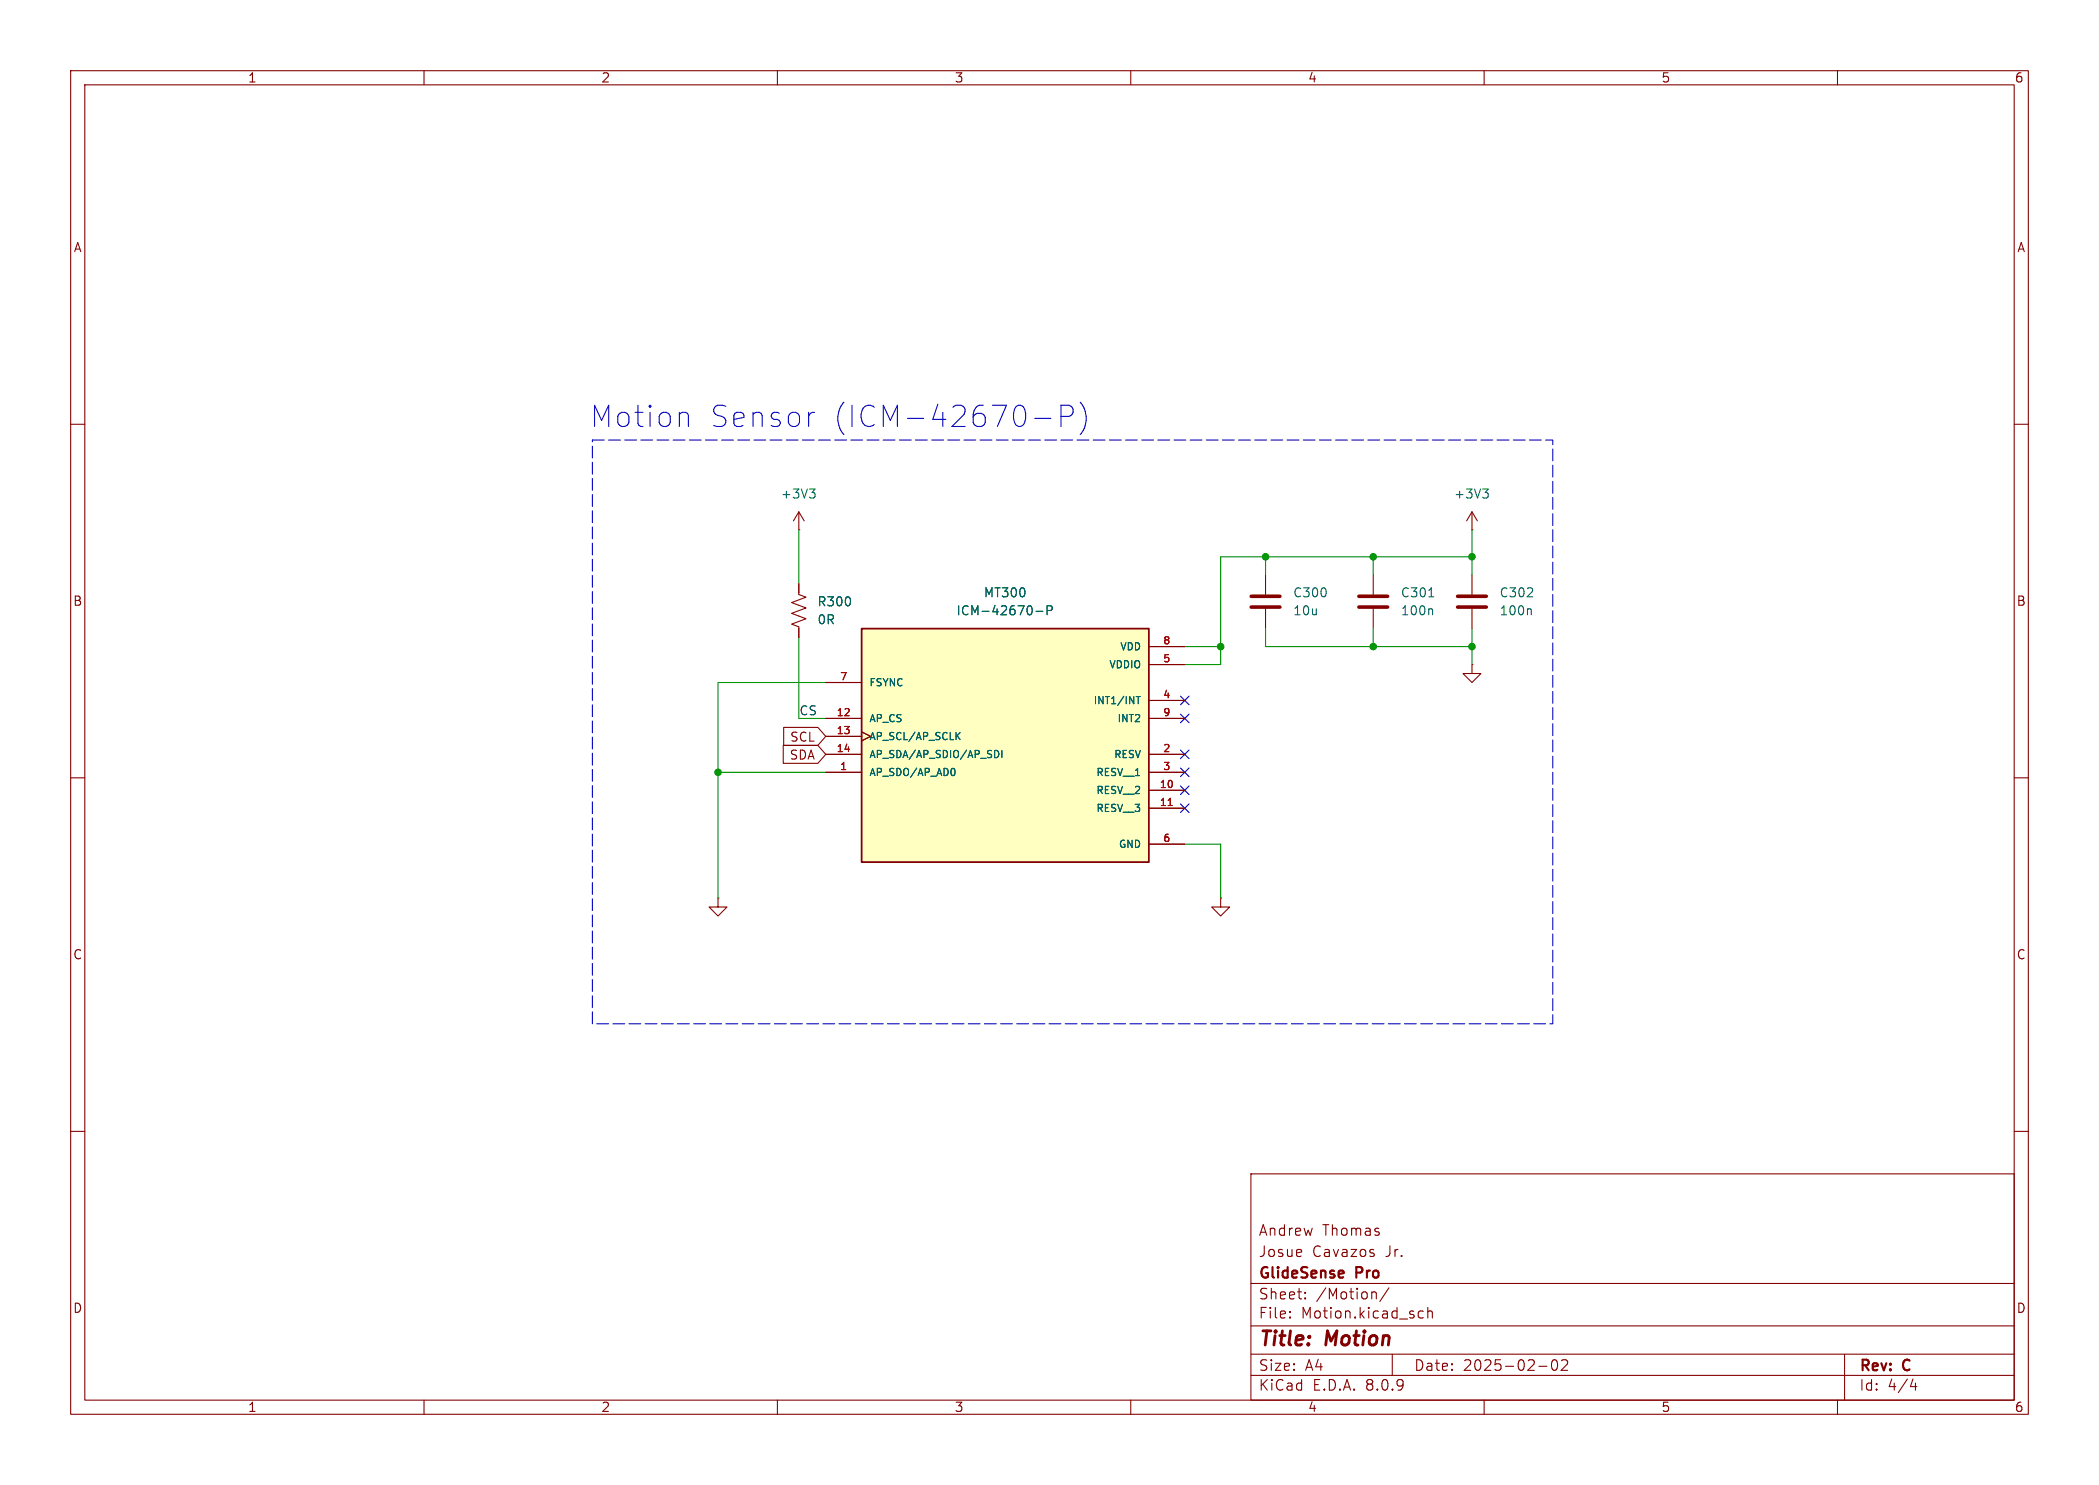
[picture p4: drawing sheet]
(kicad_sch
 (version 20231120)
 (generator "eeschema")
 (generator_version "8.0")
 (paper "A4")
 (title_block
  (title "Motion")
  (date "2025-02-02")
  (rev "C")
  (company "GlideSense Pro")
  (comment 1 "Josue Cavazos Jr.")
  (comment 2 "Andrew Thomas"))
 (lib_symbols
  (symbol "Device:C"
   (pin_numbers hide)
   (pin_names
    (offset 0.254)) (exclude_from_sim no) (in_bom yes) (on_board yes)
   (property "Reference" "C" (at 0.635 2.54 0) (effects (font (size 1.27 1.27)) (justify left)))
   (property "Value" "C" (at 0.635 -2.54 0) (effects (font (size 1.27 1.27)) (justify left)))
   (property "Footprint" "" (at 0.9652 -3.81 0) (effects (font (size 1.27 1.27)) (hide yes)))
   (property "Datasheet" "~" (at 0 0 0) (effects (font (size 1.27 1.27)) (hide yes)))
   (property "Description" "Unpolarized capacitor" (at 0 0 0) (effects (font (size 1.27 1.27)) (hide yes)))
   (symbol "C_0_1"
    (polyline (pts (xy -2.032 -0.762) (xy 2.032 -0.762)) (stroke (width 0.508) (type default)) (fill (type none)))
    (polyline (pts (xy -2.032 0.762) (xy 2.032 0.762)) (stroke (width 0.508) (type default)) (fill (type none))))
   (symbol "C_1_1"
    (pin passive line (at 0 3.81 270) (length 2.794) (name "~" (effects (font (size 1.27 1.27)))) (number "1" (effects (font (size 1.27 1.27)))))
    (pin passive line (at 0 -3.81 90) (length 2.794) (name "~" (effects (font (size 1.27 1.27)))) (number "2" (effects (font (size 1.27 1.27)))))))
  (symbol "Device:R_US"
   (pin_numbers hide)
   (pin_names
    (offset 0)) (exclude_from_sim no) (in_bom yes) (on_board yes)
   (property "Reference" "R" (at 2.54 0 90) (effects (font (size 1.27 1.27))))
   (property "Value" "R_US" (at -2.54 0 90) (effects (font (size 1.27 1.27))))
   (property "Footprint" "" (at 1.016 -0.254 90) (effects (font (size 1.27 1.27)) (hide yes)))
   (property "Datasheet" "~" (at 0 0 0) (effects (font (size 1.27 1.27)) (hide yes)))
   (property "Description" "Resistor, US symbol" (at 0 0 0) (effects (font (size 1.27 1.27)) (hide yes)))
   (symbol "R_US_0_1"
    (polyline (pts (xy 0 -2.286) (xy 0 -2.54)) (stroke (width 0) (type default)) (fill (type none)))
    (polyline (pts (xy 0 2.286) (xy 0 2.54)) (stroke (width 0) (type default)) (fill (type none)))
    (polyline (pts (xy 0 -0.762) (xy 1.016 -1.143) (xy 0 -1.524) (xy -1.016 -1.905) (xy 0 -2.286)) (stroke (width 0) (type default)) (fill (type none)))
    (polyline (pts (xy 0 0.762) (xy 1.016 0.381) (xy 0 0) (xy -1.016 -0.381) (xy 0 -0.762)) (stroke (width 0) (type default)) (fill (type none)))
    (polyline (pts (xy 0 2.286) (xy 1.016 1.905) (xy 0 1.524) (xy -1.016 1.143) (xy 0 0.762)) (stroke (width 0) (type default)) (fill (type none))))
   (symbol "R_US_1_1"
    (pin passive line (at 0 3.81 270) (length 1.27) (name "~" (effects (font (size 1.27 1.27)))) (number "1" (effects (font (size 1.27 1.27)))))
    (pin passive line (at 0 -3.81 90) (length 1.27) (name "~" (effects (font (size 1.27 1.27)))) (number "2" (effects (font (size 1.27 1.27)))))))
  (symbol "ICM-42670-P:ICM-42670-P"
   (pin_names
    (offset 1.016)) (exclude_from_sim no) (in_bom yes) (on_board yes)
   (property "Reference" "MT" (at -20.32 13.97 0) (effects (font (size 1.27 1.27)) (justify left bottom)))
   (property "Value" "ICM-42670-P" (at -20.32 -22.86 0) (effects (font (size 1.27 1.27)) (justify left bottom)))
   (property "Footprint" "ICM-42670-P:XDCR_ICM-42670-P" (at 0 0 0) (effects (font (size 1.27 1.27)) (justify bottom) (hide yes)))
   (property "Datasheet" "" (at 0 0 0) (effects (font (size 1.27 1.27)) (hide yes)))
   (property "Description" "" (at 0 0 0) (effects (font (size 1.27 1.27)) (hide yes)))
   (property "PARTREV" "1.1" (at 0 0 0) (effects (font (size 1.27 1.27)) (justify bottom) (hide yes)))
   (property "STANDARD" "Manufacturer Recommendations" (at 0 0 0) (effects (font (size 1.27 1.27)) (justify bottom) (hide yes)))
   (property "MAXIMUM_PACKAGE_HEIGHT" "0.81 mm" (at 0 0 0) (effects (font (size 1.27 1.27)) (justify bottom) (hide yes)))
   (property "MANUFACTURER" "TDK InvenSense" (at 0 0 0) (effects (font (size 1.27 1.27)) (justify bottom) (hide yes)))
   (symbol "ICM-42670-P_0_0"
    (rectangle (start -20.32 -20.32) (end 20.32 12.7) (stroke (width 0.254) (type default)) (fill (type background)))
    (pin bidirectional line (at -25.4 -7.62 0) (length 5.08) (name "AP_SDO/AP_AD0" (effects (font (size 1.016 1.016)))) (number "1" (effects (font (size 1.016 1.016)))))
    (pin passive line (at 25.4 -10.16 180) (length 5.08) (name "RESV__2" (effects (font (size 1.016 1.016)))) (number "10" (effects (font (size 1.016 1.016)))))
    (pin passive line (at 25.4 -12.7 180) (length 5.08) (name "RESV__3" (effects (font (size 1.016 1.016)))) (number "11" (effects (font (size 1.016 1.016)))))
    (pin input line (at -25.4 0 0) (length 5.08) (name "AP_CS" (effects (font (size 1.016 1.016)))) (number "12" (effects (font (size 1.016 1.016)))))
    (pin input clock (at -25.4 -2.54 0) (length 5.08) (name "AP_SCL/AP_SCLK" (effects (font (size 1.016 1.016)))) (number "13" (effects (font (size 1.016 1.016)))))
    (pin bidirectional line (at -25.4 -5.08 0) (length 5.08) (name "AP_SDA/AP_SDIO/AP_SDI" (effects (font (size 1.016 1.016)))) (number "14" (effects (font (size 1.016 1.016)))))
    (pin passive line (at 25.4 -5.08 180) (length 5.08) (name "RESV" (effects (font (size 1.016 1.016)))) (number "2" (effects (font (size 1.016 1.016)))))
    (pin passive line (at 25.4 -7.62 180) (length 5.08) (name "RESV__1" (effects (font (size 1.016 1.016)))) (number "3" (effects (font (size 1.016 1.016)))))
    (pin output line (at 25.4 2.54 180) (length 5.08) (name "INT1/INT" (effects (font (size 1.016 1.016)))) (number "4" (effects (font (size 1.016 1.016)))))
    (pin power_in line (at 25.4 7.62 180) (length 5.08) (name "VDDIO" (effects (font (size 1.016 1.016)))) (number "5" (effects (font (size 1.016 1.016)))))
    (pin power_in line (at 25.4 -17.78 180) (length 5.08) (name "GND" (effects (font (size 1.016 1.016)))) (number "6" (effects (font (size 1.016 1.016)))))
    (pin input line (at -25.4 5.08 0) (length 5.08) (name "FSYNC" (effects (font (size 1.016 1.016)))) (number "7" (effects (font (size 1.016 1.016)))))
    (pin power_in line (at 25.4 10.16 180) (length 5.08) (name "VDD" (effects (font (size 1.016 1.016)))) (number "8" (effects (font (size 1.016 1.016)))))
    (pin output line (at 25.4 0 180) (length 5.08) (name "INT2" (effects (font (size 1.016 1.016)))) (number "9" (effects (font (size 1.016 1.016)))))))
  (symbol "power:+3V3"
   (power)
   (pin_numbers hide)
   (pin_names
    (offset 0) hide) (exclude_from_sim no) (in_bom yes) (on_board yes)
   (property "Reference" "#PWR" (at 0 -3.81 0) (effects (font (size 1.27 1.27)) (hide yes)))
   (property "Value" "+3V3" (at 0 3.556 0) (effects (font (size 1.27 1.27))))
   (property "Footprint" "" (at 0 0 0) (effects (font (size 1.27 1.27)) (hide yes)))
   (property "Datasheet" "" (at 0 0 0) (effects (font (size 1.27 1.27)) (hide yes)))
   (property "Description" "Power symbol creates a global label with name \"+3V3\"" (at 0 0 0) (effects (font (size 1.27 1.27)) (hide yes)))
   (symbol "+3V3_0_1"
    (polyline (pts (xy -0.762 1.27) (xy 0 2.54)) (stroke (width 0) (type default)) (fill (type none)))
    (polyline (pts (xy 0 0) (xy 0 2.54)) (stroke (width 0) (type default)) (fill (type none)))
    (polyline (pts (xy 0 2.54) (xy 0.762 1.27)) (stroke (width 0) (type default)) (fill (type none))))
   (symbol "+3V3_1_1"
    (pin power_in line (at 0 0 90) (length 0) (name "~" (effects (font (size 1.27 1.27)))) (number "1" (effects (font (size 1.27 1.27)))))))
  (symbol "power:GND"
   (power)
   (pin_numbers hide)
   (pin_names
    (offset 0) hide) (exclude_from_sim no) (in_bom yes) (on_board yes)
   (property "Reference" "#PWR" (at 0 -6.35 0) (effects (font (size 1.27 1.27)) (hide yes)))
   (property "Value" "GND" (at 0 -3.81 0) (effects (font (size 1.27 1.27))))
   (property "Footprint" "" (at 0 0 0) (effects (font (size 1.27 1.27)) (hide yes)))
   (property "Datasheet" "" (at 0 0 0) (effects (font (size 1.27 1.27)) (hide yes)))
   (property "Description" "Power symbol creates a global label with name \"GND\" , ground" (at 0 0 0) (effects (font (size 1.27 1.27)) (hide yes)))
   (symbol "GND_0_1"
    (polyline (pts (xy 0 0) (xy 0 -1.27) (xy 1.27 -1.27) (xy 0 -2.54) (xy -1.27 -1.27) (xy 0 -1.27)) (stroke (width 0) (type default)) (fill (type none))))
   (symbol "GND_1_1"
    (pin power_in line (at 0 0 270) (length 0) (name "~" (effects (font (size 1.27 1.27)))) (number "1" (effects (font (size 1.27 1.27))))))))
 (junction
  (at 194.31 78.74)
  (diameter 0)
  (color 0 0 0 0))
 (junction
  (at 172.72 91.44)
  (diameter 0)
  (color 0 0 0 0))
 (junction
  (at 194.31 91.44)
  (diameter 0)
  (color 0 0 0 0))
 (junction
  (at 179.07 78.74)
  (diameter 0)
  (color 0 0 0 0))
 (junction
  (at 208.28 91.44)
  (diameter 0)
  (color 0 0 0 0))
 (junction
  (at 101.6 109.22)
  (diameter 0)
  (color 0 0 0 0))
 (junction
  (at 208.28 78.74)
  (diameter 0)
  (color 0 0 0 0))
 (no_connect
  (at 167.64 114.3))
 (no_connect
  (at 167.64 111.76))
 (no_connect
  (at 167.64 101.6))
 (no_connect
  (at 167.64 99.06))
 (no_connect
  (at 167.64 106.68))
 (no_connect
  (at 167.64 109.22))
 (wire
  (pts (xy 172.72 91.44) (xy 172.72 78.74))
  (stroke (width 0) (type default)))
 (wire
  (pts (xy 116.84 96.52) (xy 101.6 96.52))
  (stroke (width 0) (type default)))
 (wire
  (pts (xy 167.64 93.98) (xy 172.72 93.98))
  (stroke (width 0) (type default)))
 (wire
  (pts (xy 194.31 81.28) (xy 194.31 78.74))
  (stroke (width 0) (type default)))
 (wire
  (pts (xy 208.28 91.44) (xy 194.31 91.44))
  (stroke (width 0) (type default)))
 (wire
  (pts (xy 208.28 74.93) (xy 208.28 78.74))
  (stroke (width 0) (type default)))
 (wire
  (pts (xy 208.28 78.74) (xy 208.28 81.28))
  (stroke (width 0) (type default)))
 (wire
  (pts (xy 101.6 109.22) (xy 101.6 127))
  (stroke (width 0) (type default)))
 (wire
  (pts (xy 194.31 91.44) (xy 179.07 91.44))
  (stroke (width 0) (type default)))
 (wire
  (pts (xy 194.31 78.74) (xy 208.28 78.74))
  (stroke (width 0) (type default)))
 (wire
  (pts (xy 167.64 91.44) (xy 172.72 91.44))
  (stroke (width 0) (type default)))
 (wire
  (pts (xy 194.31 88.9) (xy 194.31 91.44))
  (stroke (width 0) (type default)))
 (wire
  (pts (xy 101.6 109.22) (xy 116.84 109.22))
  (stroke (width 0) (type default)))
 (wire
  (pts (xy 172.72 93.98) (xy 172.72 91.44))
  (stroke (width 0) (type default)))
 (wire
  (pts (xy 172.72 127) (xy 172.72 119.38))
  (stroke (width 0) (type default)))
 (wire
  (pts (xy 101.6 96.52) (xy 101.6 109.22))
  (stroke (width 0) (type default)))
 (wire
  (pts (xy 179.07 88.9) (xy 179.07 91.44))
  (stroke (width 0) (type default)))
 (wire
  (pts (xy 179.07 78.74) (xy 194.31 78.74))
  (stroke (width 0) (type default)))
 (wire
  (pts (xy 113.03 90.17) (xy 113.03 101.6))
  (stroke (width 0) (type default)))
 (wire
  (pts (xy 113.03 101.6) (xy 116.84 101.6))
  (stroke (width 0) (type default)))
 (wire
  (pts (xy 113.03 74.93) (xy 113.03 82.55))
  (stroke (width 0) (type default)))
 (wire
  (pts (xy 208.28 91.44) (xy 208.28 93.98))
  (stroke (width 0) (type default)))
 (wire
  (pts (xy 172.72 119.38) (xy 167.64 119.38))
  (stroke (width 0) (type default)))
 (wire
  (pts (xy 172.72 78.74) (xy 179.07 78.74))
  (stroke (width 0) (type default)))
 (wire
  (pts (xy 179.07 81.28) (xy 179.07 78.74))
  (stroke (width 0) (type default)))
 (wire
  (pts (xy 208.28 88.9) (xy 208.28 91.44))
  (stroke (width 0) (type default)))
 (rectangle
  (start 83.82 62.23)
  (end 219.71 144.78)
  (stroke (width 0) (type dash))
  (fill (type none)))
 (text "Motion Sensor (ICM-42670-P)"
  (exclude_from_sim no)
  (at 83.312 59.182 0)
  (effects (font (size 3 3)) (justify left)))
 (label "CS"
  (at 113.03 101.6 0)
  (effects (font (size 1.27 1.27)) (justify left bottom)))
 (global_label "SCL"
  (shape input)
  (at 116.84 104.14 180)
  (fields_autoplaced yes)
  (effects (font (size 1.27 1.27)) (justify right))
  (property "Intersheetrefs" "${INTERSHEET_REFS}" (at 110.3472 104.14 0) (effects (font (size 1.27 1.27)) (justify right) (hide yes))))
 (global_label "SDA"
  (shape input)
  (at 116.84 106.68 180)
  (fields_autoplaced yes)
  (effects (font (size 1.27 1.27)) (justify right))
  (property "Intersheetrefs" "${INTERSHEET_REFS}" (at 110.2867 106.68 0) (effects (font (size 1.27 1.27)) (justify right) (hide yes))))
 (symbol
  (lib_id "Device:C")
  (at 194.31 85.09 0)
  (unit 1)
  (exclude_from_sim no)
  (in_bom yes)
  (on_board yes)
  (dnp no)
  (fields_autoplaced yes)
  (property "Reference" "C301" (at 198.12 83.8199 0) (effects (font (size 1.27 1.27)) (justify left)))
  (property "Value" "100n" (at 198.12 86.3599 0) (effects (font (size 1.27 1.27)) (justify left)))
  (property "Footprint" "Capacitor_SMD:C_0603_1608Metric_Pad1.08x0.95mm_HandSolder" (at 195.2752 88.9 0) (effects (font (size 1.27 1.27)) (hide yes)))
  (property "Datasheet" "~" (at 194.31 85.09 0) (effects (font (size 1.27 1.27)) (hide yes)))
  (property "Description" "Unpolarized capacitor" (at 194.31 85.09 0) (effects (font (size 1.27 1.27)) (hide yes)))
  (pin "2")
  (pin "1"))
 (symbol
  (lib_id "ICM-42670-P:ICM-42670-P")
  (at 142.24 101.6 0)
  (unit 1)
  (exclude_from_sim no)
  (in_bom yes)
  (on_board yes)
  (dnp no)
  (fields_autoplaced yes)
  (property "Reference" "MT300" (at 142.24 83.82 0) (effects (font (size 1.27 1.27))))
  (property "Value" "ICM-42670-P" (at 142.24 86.36 0) (effects (font (size 1.27 1.27))))
  (property "Footprint" "ICM_42670_P:XDCR_ICM-42670-P" (at 142.24 101.6 0) (effects (font (size 1.27 1.27)) (justify bottom) (hide yes)))
  (property "Datasheet" "" (at 142.24 101.6 0) (effects (font (size 1.27 1.27)) (hide yes)))
  (property "Description" "" (at 142.24 101.6 0) (effects (font (size 1.27 1.27)) (hide yes)))
  (property "PARTREV" "1.1" (at 142.24 101.6 0) (effects (font (size 1.27 1.27)) (justify bottom) (hide yes)))
  (property "STANDARD" "Manufacturer Recommendations" (at 142.24 101.6 0) (effects (font (size 1.27 1.27)) (justify bottom) (hide yes)))
  (property "MAXIMUM_PACKAGE_HEIGHT" "0.81 mm" (at 142.24 101.6 0) (effects (font (size 1.27 1.27)) (justify bottom) (hide yes)))
  (property "MANUFACTURER" "TDK InvenSense" (at 142.24 101.6 0) (effects (font (size 1.27 1.27)) (justify bottom) (hide yes)))
  (pin "1")
  (pin "10")
  (pin "11")
  (pin "12")
  (pin "13")
  (pin "14")
  (pin "2")
  (pin "3")
  (pin "4")
  (pin "5")
  (pin "6")
  (pin "7")
  (pin "8")
  (pin "9"))
 (symbol
  (lib_id "power:+3V3")
  (at 113.03 74.93 0)
  (unit 1)
  (exclude_from_sim no)
  (in_bom yes)
  (on_board yes)
  (dnp no)
  (fields_autoplaced yes)
  (property "Reference" "#PWR0300" (at 113.03 78.74 0) (effects (font (size 1.27 1.27)) (hide yes)))
  (property "Value" "+3V3" (at 113.03 69.85 0) (effects (font (size 1.27 1.27))))
  (property "Footprint" "" (at 113.03 74.93 0) (effects (font (size 1.27 1.27)) (hide yes)))
  (property "Datasheet" "" (at 113.03 74.93 0) (effects (font (size 1.27 1.27)) (hide yes)))
  (property "Description" "Power symbol creates a global label with name \"+3V3\"" (at 113.03 74.93 0) (effects (font (size 1.27 1.27)) (hide yes)))
  (pin "1"))
 (symbol
  (lib_id "power:GND")
  (at 172.72 127 0)
  (unit 1)
  (exclude_from_sim no)
  (in_bom yes)
  (on_board yes)
  (dnp no)
  (fields_autoplaced yes)
  (property "Reference" "#PWR0304" (at 172.72 133.35 0) (effects (font (size 1.27 1.27)) (hide yes)))
  (property "Value" "GND" (at 172.72 132.08 0) (effects (font (size 1.27 1.27)) (hide yes)))
  (property "Footprint" "" (at 172.72 127 0) (effects (font (size 1.27 1.27)) (hide yes)))
  (property "Datasheet" "" (at 172.72 127 0) (effects (font (size 1.27 1.27)) (hide yes)))
  (property "Description" "Power symbol creates a global label with name \"GND\" , ground" (at 172.72 127 0) (effects (font (size 1.27 1.27)) (hide yes)))
  (pin "1"))
 (symbol
  (lib_id "Device:C")
  (at 208.28 85.09 0)
  (unit 1)
  (exclude_from_sim no)
  (in_bom yes)
  (on_board yes)
  (dnp no)
  (fields_autoplaced yes)
  (property "Reference" "C302" (at 212.09 83.8199 0) (effects (font (size 1.27 1.27)) (justify left)))
  (property "Value" "100n" (at 212.09 86.3599 0) (effects (font (size 1.27 1.27)) (justify left)))
  (property "Footprint" "Capacitor_SMD:C_0603_1608Metric_Pad1.08x0.95mm_HandSolder" (at 209.2452 88.9 0) (effects (font (size 1.27 1.27)) (hide yes)))
  (property "Datasheet" "~" (at 208.28 85.09 0) (effects (font (size 1.27 1.27)) (hide yes)))
  (property "Description" "Unpolarized capacitor" (at 208.28 85.09 0) (effects (font (size 1.27 1.27)) (hide yes)))
  (pin "2")
  (pin "1"))
 (symbol
  (lib_id "Device:R_US")
  (at 113.03 86.36 0)
  (unit 1)
  (exclude_from_sim no)
  (in_bom yes)
  (on_board yes)
  (dnp no)
  (fields_autoplaced yes)
  (property "Reference" "R300" (at 115.57 85.0899 0) (effects (font (size 1.27 1.27)) (justify left)))
  (property "Value" "0R" (at 115.57 87.6299 0) (effects (font (size 1.27 1.27)) (justify left)))
  (property "Footprint" "Resistor_SMD:R_0603_1608Metric_Pad0.98x0.95mm_HandSolder" (at 114.046 86.614 90) (effects (font (size 1.27 1.27)) (hide yes)))
  (property "Datasheet" "~" (at 113.03 86.36 0) (effects (font (size 1.27 1.27)) (hide yes)))
  (property "Description" "Resistor, US symbol" (at 113.03 86.36 0) (effects (font (size 1.27 1.27)) (hide yes)))
  (pin "2")
  (pin "1"))
 (symbol
  (lib_id "Device:C")
  (at 179.07 85.09 0)
  (unit 1)
  (exclude_from_sim no)
  (in_bom yes)
  (on_board yes)
  (dnp no)
  (fields_autoplaced yes)
  (property "Reference" "C300" (at 182.88 83.8199 0) (effects (font (size 1.27 1.27)) (justify left)))
  (property "Value" "10u" (at 182.88 86.3599 0) (effects (font (size 1.27 1.27)) (justify left)))
  (property "Footprint" "Capacitor_SMD:C_0603_1608Metric_Pad1.08x0.95mm_HandSolder" (at 180.0352 88.9 0) (effects (font (size 1.27 1.27)) (hide yes)))
  (property "Datasheet" "~" (at 179.07 85.09 0) (effects (font (size 1.27 1.27)) (hide yes)))
  (property "Description" "Unpolarized capacitor" (at 179.07 85.09 0) (effects (font (size 1.27 1.27)) (hide yes)))
  (pin "2")
  (pin "1"))
 (symbol
  (lib_id "power:GND")
  (at 101.6 127 0)
  (unit 1)
  (exclude_from_sim no)
  (in_bom yes)
  (on_board yes)
  (dnp no)
  (fields_autoplaced yes)
  (property "Reference" "#PWR0303" (at 101.6 133.35 0) (effects (font (size 1.27 1.27)) (hide yes)))
  (property "Value" "GND" (at 101.6 132.08 0) (effects (font (size 1.27 1.27)) (hide yes)))
  (property "Footprint" "" (at 101.6 127 0) (effects (font (size 1.27 1.27)) (hide yes)))
  (property "Datasheet" "" (at 101.6 127 0) (effects (font (size 1.27 1.27)) (hide yes)))
  (property "Description" "Power symbol creates a global label with name \"GND\" , ground" (at 101.6 127 0) (effects (font (size 1.27 1.27)) (hide yes)))
  (pin "1"))
 (symbol
  (lib_id "power:+3V3")
  (at 208.28 74.93 0)
  (unit 1)
  (exclude_from_sim no)
  (in_bom yes)
  (on_board yes)
  (dnp no)
  (fields_autoplaced yes)
  (property "Reference" "#PWR0301" (at 208.28 78.74 0) (effects (font (size 1.27 1.27)) (hide yes)))
  (property "Value" "+3V3" (at 208.28 69.85 0) (effects (font (size 1.27 1.27))))
  (property "Footprint" "" (at 208.28 74.93 0) (effects (font (size 1.27 1.27)) (hide yes)))
  (property "Datasheet" "" (at 208.28 74.93 0) (effects (font (size 1.27 1.27)) (hide yes)))
  (property "Description" "Power symbol creates a global label with name \"+3V3\"" (at 208.28 74.93 0) (effects (font (size 1.27 1.27)) (hide yes)))
  (pin "1"))
 (symbol
  (lib_id "power:GND")
  (at 208.28 93.98 0)
  (unit 1)
  (exclude_from_sim no)
  (in_bom yes)
  (on_board yes)
  (dnp no)
  (fields_autoplaced yes)
  (property "Reference" "#PWR0302" (at 208.28 100.33 0) (effects (font (size 1.27 1.27)) (hide yes)))
  (property "Value" "GND" (at 208.28 99.06 0) (effects (font (size 1.27 1.27)) (hide yes)))
  (property "Footprint" "" (at 208.28 93.98 0) (effects (font (size 1.27 1.27)) (hide yes)))
  (property "Datasheet" "" (at 208.28 93.98 0) (effects (font (size 1.27 1.27)) (hide yes)))
  (property "Description" "Power symbol creates a global label with name \"GND\" , ground" (at 208.28 93.98 0) (effects (font (size 1.27 1.27)) (hide yes)))
  (pin "1")))
